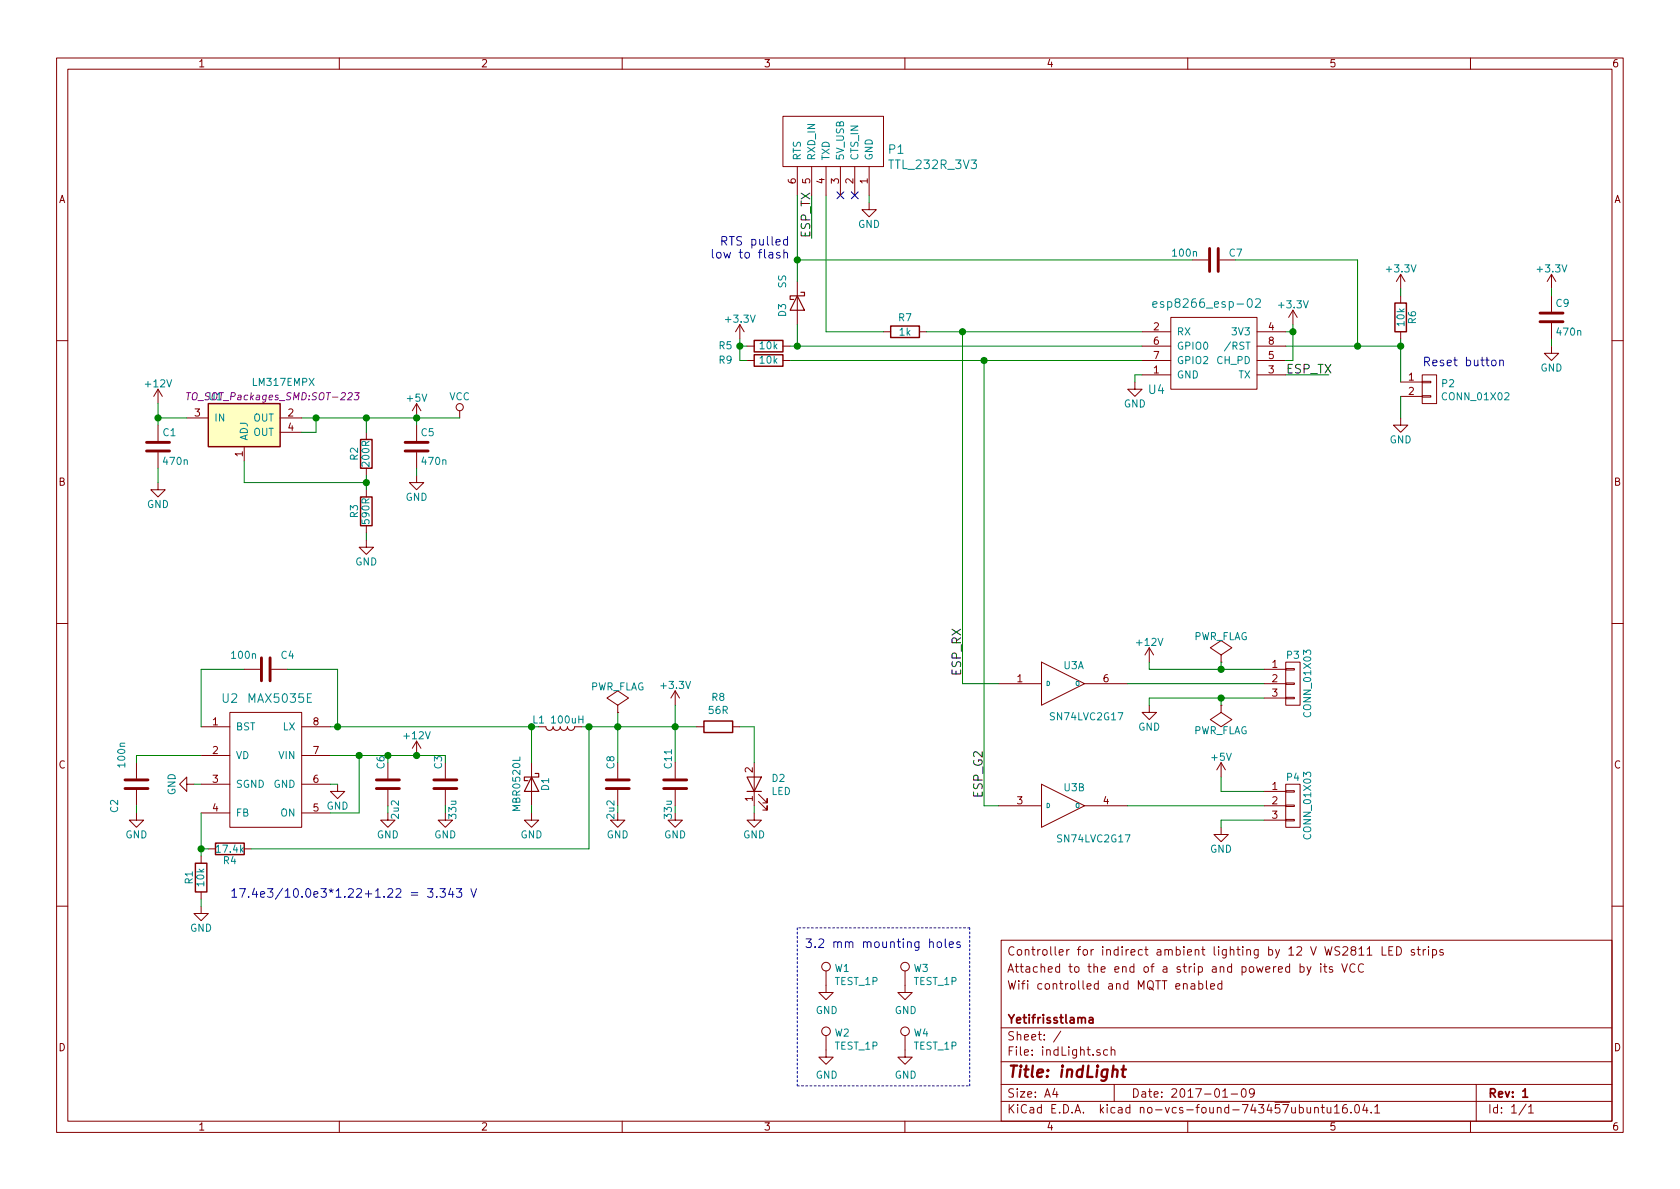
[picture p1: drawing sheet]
EESchema Schematic File Version 2
LIBS:power
LIBS:device
LIBS:transistors
LIBS:conn
LIBS:linear
LIBS:regul
LIBS:74xx
LIBS:cmos4000
LIBS:adc-dac
LIBS:memory
LIBS:xilinx
LIBS:microcontrollers
LIBS:dsp
LIBS:microchip
LIBS:analog_switches
LIBS:motorola
LIBS:texas
LIBS:intel
LIBS:audio
LIBS:interface
LIBS:digital-audio
LIBS:philips
LIBS:display
LIBS:cypress
LIBS:siliconi
LIBS:opto
LIBS:atmel
LIBS:contrib
LIBS:valves
LIBS:myStuff
LIBS:indLight-cache
EELAYER 26 0
EELAYER END
$Descr A4 11693 8268
encoding utf-8
Sheet 1 1
Title "indLight"
Date "2017-01-09"
Rev "1"
Comp "Yetifrisstlama"
Comment1 ""
Comment2 "Wifi controlled and MQTT enabled"
Comment3 "Attached to the end of a strip and powered by its VCC"
Comment4 "Controller for indirect ambient lighting by 12 V WS2811 LED strips"
$EndDescr
$Comp
L CONN_01X03 P3
U 1 1
P 9000 4750
F 0 "P3" H 9000 4950 50  0000 C CNN
F 1 "CONN_01X03" V 9100 4750 50  0000 C CNN
F 2 "Socket_Strips:Socket_Strip_Straight_1x03" H 9000 4750 50  0001 C CNN
F 3 "" H 9000 4750 50  0000 C CNN
	1    9000 4750
	1    0    0    -1  
$EndComp
$Comp
L +12V #PWR01
U 1 1
P 1100 2800
F 0 "#PWR01" H 1100 2650 50  0001 C CNN
F 1 "+12V" H 1100 2940 50  0000 C CNN
F 2 "" H 1100 2800 50  0000 C CNN
F 3 "" H 1100 2800 50  0000 C CNN
	1    1100 2800
	1    0    0    -1  
$EndComp
$Comp
L +5V #PWR02
U 1 1
P 2900 2900
F 0 "#PWR02" H 2900 2750 50  0001 C CNN
F 1 "+5V" H 2900 3040 50  0000 C CNN
F 2 "" H 2900 2900 50  0000 C CNN
F 3 "" H 2900 2900 50  0000 C CNN
	1    2900 2900
	1    0    0    -1  
$EndComp
$Comp
L GND #PWR03
U 1 1
P 2900 3300
F 0 "#PWR03" H 2900 3050 50  0001 C CNN
F 1 "GND" H 2900 3150 50  0000 C CNN
F 2 "" H 2900 3300 50  0000 C CNN
F 3 "" H 2900 3300 50  0000 C CNN
	1    2900 3300
	1    0    0    -1  
$EndComp
Text Label 8950 2600 0    60   ~ 0
ESP_TX
$Comp
L +3.3V #PWR04
U 1 1
P 10800 2000
F 0 "#PWR04" H 10800 1850 50  0001 C CNN
F 1 "+3.3V" H 10800 2140 50  0000 C CNN
F 2 "" H 10800 2000 50  0000 C CNN
F 3 "" H 10800 2000 50  0000 C CNN
	1    10800 2000
	1    0    0    -1  
$EndComp
$Comp
L R R6
U 1 1
P 9750 2200
F 0 "R6" V 9830 2200 50  0000 C CNN
F 1 "10k" V 9750 2200 50  0000 C CNN
F 2 "Resistors_SMD:R_0805_HandSoldering" V 9680 2200 50  0001 C CNN
F 3 "" H 9750 2200 50  0000 C CNN
	1    9750 2200
	1    0    0    -1  
$EndComp
$Comp
L R R5
U 1 1
P 5350 2400
F 0 "R5" V 5350 2700 50  0000 C CNN
F 1 "10k" V 5350 2400 50  0000 C CNN
F 2 "Resistors_SMD:R_0805_HandSoldering" V 5280 2400 50  0001 C CNN
F 3 "" H 5350 2400 50  0000 C CNN
	1    5350 2400
	0    -1   -1   0   
$EndComp
$Comp
L +3.3V #PWR05
U 1 1
P 5150 2350
F 0 "#PWR05" H 5150 2200 50  0001 C CNN
F 1 "+3.3V" H 5150 2490 50  0000 C CNN
F 2 "" H 5150 2350 50  0000 C CNN
F 3 "" H 5150 2350 50  0000 C CNN
	1    5150 2350
	1    0    0    -1  
$EndComp
$Comp
L GND #PWR06
U 1 1
P 6050 1400
F 0 "#PWR06" H 6050 1150 50  0001 C CNN
F 1 "GND" H 6050 1250 50  0000 C CNN
F 2 "" H 6050 1400 50  0000 C CNN
F 3 "" H 6050 1400 50  0000 C CNN
	1    6050 1400
	1    0    0    -1  
$EndComp
Text Label 5650 1650 1    60   ~ 0
ESP_TX
$Comp
L SN74LVC2G17 U3
U 1 1
P 7400 4750
F 0 "U3" H 7400 4850 50  0000 L BNN
F 1 "SN74LVC2G17" H 7300 4550 50  0000 L TNN
F 2 "TO_SOT_Packages_SMD:SOT-23-6_Handsoldering" H 7400 4750 50  0001 C CNN
F 3 "" H 7400 4750 50  0000 C CNN
	1    7400 4750
	1    0    0    -1  
$EndComp
$Comp
L VCC #PWR07
U 1 1
P 3200 2900
F 0 "#PWR07" H 3200 2750 50  0001 C CNN
F 1 "VCC" H 3200 3050 50  0000 C CNN
F 2 "" H 3200 2900 50  0000 C CNN
F 3 "" H 3200 2900 50  0000 C CNN
	1    3200 2900
	1    0    0    -1  
$EndComp
$Comp
L +12V #PWR08
U 1 1
P 8000 4600
F 0 "#PWR08" H 8000 4450 50  0001 C CNN
F 1 "+12V" H 8000 4740 50  0000 C CNN
F 2 "" H 8000 4600 50  0000 C CNN
F 3 "" H 8000 4600 50  0000 C CNN
	1    8000 4600
	1    0    0    -1  
$EndComp
$Comp
L GND #PWR09
U 1 1
P 8000 4900
F 0 "#PWR09" H 8000 4650 50  0001 C CNN
F 1 "GND" H 8000 4750 50  0000 C CNN
F 2 "" H 8000 4900 50  0000 C CNN
F 3 "" H 8000 4900 50  0000 C CNN
	1    8000 4900
	1    0    0    -1  
$EndComp
$Comp
L SN74LVC2G17 U3
U 2 1
P 7400 5600
F 0 "U3" H 7400 5700 50  0000 L BNN
F 1 "SN74LVC2G17" H 7350 5400 50  0000 L TNN
F 2 "TO_SOT_Packages_SMD:SOT-23-6_Handsoldering" H 7400 5600 50  0001 C CNN
F 3 "" H 7400 5600 50  0000 C CNN
	2    7400 5600
	1    0    0    -1  
$EndComp
$Comp
L R R7
U 1 1
P 6300 2300
F 0 "R7" V 6200 2300 50  0000 C CNN
F 1 "1k" V 6300 2300 50  0000 C CNN
F 2 "Resistors_SMD:R_0805_HandSoldering" V 6230 2300 50  0001 C CNN
F 3 "" H 6300 2300 50  0000 C CNN
	1    6300 2300
	0    1    1    0   
$EndComp
$Comp
L CONN_01X03 P4
U 1 1
P 9000 5600
F 0 "P4" H 9000 5800 50  0000 C CNN
F 1 "CONN_01X03" V 9100 5600 50  0000 C CNN
F 2 "Socket_Strips:Socket_Strip_Straight_1x03" H 9000 5600 50  0001 C CNN
F 3 "" H 9000 5600 50  0000 C CNN
	1    9000 5600
	1    0    0    -1  
$EndComp
$Comp
L GND #PWR010
U 1 1
P 8500 5750
F 0 "#PWR010" H 8500 5500 50  0001 C CNN
F 1 "GND" H 8500 5600 50  0000 C CNN
F 2 "" H 8500 5750 50  0000 C CNN
F 3 "" H 8500 5750 50  0000 C CNN
	1    8500 5750
	1    0    0    -1  
$EndComp
$Comp
L +5V #PWR011
U 1 1
P 8500 5400
F 0 "#PWR011" H 8500 5250 50  0001 C CNN
F 1 "+5V" H 8500 5540 50  0000 C CNN
F 2 "" H 8500 5400 50  0000 C CNN
F 3 "" H 8500 5400 50  0000 C CNN
	1    8500 5400
	1    0    0    -1  
$EndComp
Text Label 6850 5550 1    60   ~ 0
ESP_G2
Text Label 6700 4700 1    60   ~ 0
ESP_RX
$Comp
L C C5
U 1 1
P 2900 3100
F 0 "C5" H 2925 3200 50  0000 L CNN
F 1 "470n" H 2925 3000 50  0000 L CNN
F 2 "Capacitors_SMD:C_0805_HandSoldering" H 2938 2950 50  0001 C CNN
F 3 "" H 2900 3100 50  0000 C CNN
	1    2900 3100
	1    0    0    -1  
$EndComp
Wire Wire Line
	2900 3300 2900 3250
Wire Wire Line
	2900 2900 2900 2950
Wire Wire Line
	2100 2900 3200 2900
Connection ~ 2900 2900
Wire Wire Line
	5500 2400 7950 2400
Wire Wire Line
	5500 2500 7950 2500
Wire Wire Line
	8950 2600 9250 2600
Wire Wire Line
	5150 2400 5200 2400
Wire Wire Line
	5650 1350 5650 1650
Wire Wire Line
	5750 1350 5750 2300
Wire Wire Line
	6050 1350 6050 1400
Connection ~ 5550 2400
Wire Wire Line
	8950 2400 9750 2400
Wire Wire Line
	7850 4750 8800 4750
Wire Wire Line
	8000 4900 8000 4850
Wire Wire Line
	8000 4850 8800 4850
Wire Wire Line
	5750 2300 6150 2300
Wire Wire Line
	6450 2300 7950 2300
Wire Wire Line
	6950 4750 6700 4750
Wire Wire Line
	6700 4750 6700 2300
Connection ~ 6700 2300
Wire Wire Line
	6850 2500 6850 5600
Wire Wire Line
	6850 5600 6950 5600
Wire Wire Line
	7850 5600 8800 5600
$Comp
L LM317EMPX U1
U 1 1
P 1700 2950
F 0 "U1" H 1500 3150 50  0000 C CNN
F 1 "LM317EMPX" H 1750 3250 50  0000 L CNN
F 2 "TO_SOT_Packages_SMD:SOT-223" H 1900 3150 50  0000 C CIN
F 3 "" H 1700 2950 50  0000 C CNN
	1    1700 2950
	1    0    0    -1  
$EndComp
$Comp
L C C1
U 1 1
P 1100 3100
F 0 "C1" H 1125 3200 50  0000 L CNN
F 1 "470n" H 1125 3000 50  0000 L CNN
F 2 "Capacitors_SMD:C_0805_HandSoldering" H 1138 2950 50  0001 C CNN
F 3 "" H 1100 3100 50  0000 C CNN
	1    1100 3100
	1    0    0    -1  
$EndComp
Wire Wire Line
	1300 2900 1100 2900
Wire Wire Line
	1100 2800 1100 2950
Connection ~ 1100 2900
$Comp
L GND #PWR012
U 1 1
P 1100 3350
F 0 "#PWR012" H 1100 3100 50  0001 C CNN
F 1 "GND" H 1100 3200 50  0000 C CNN
F 2 "" H 1100 3350 50  0000 C CNN
F 3 "" H 1100 3350 50  0000 C CNN
	1    1100 3350
	1    0    0    -1  
$EndComp
Wire Wire Line
	1100 3250 1100 3350
Connection ~ 2550 2900
Wire Wire Line
	2100 3000 2200 3000
Wire Wire Line
	2200 3000 2200 2900
Connection ~ 2200 2900
$Comp
L R R2
U 1 1
P 2550 3150
F 0 "R2" V 2630 3150 50  0000 C CNN
F 1 "200R" V 2550 3150 50  0000 C CNN
F 2 "Resistors_SMD:R_0805_HandSoldering" V 2480 3150 50  0001 C CNN
F 3 "" H 2550 3150 50  0000 C CNN
	1    2550 3150
	-1   0    0    1   
$EndComp
$Comp
L R R3
U 1 1
P 2550 3550
F 0 "R3" V 2630 3550 50  0000 C CNN
F 1 "590R" V 2550 3550 50  0000 C CNN
F 2 "Resistors_SMD:R_0805_HandSoldering" V 2480 3550 50  0001 C CNN
F 3 "" H 2550 3550 50  0000 C CNN
	1    2550 3550
	-1   0    0    1   
$EndComp
Wire Wire Line
	2550 3000 2550 2900
Wire Wire Line
	2550 3300 2550 3400
Wire Wire Line
	2550 3350 1700 3350
Wire Wire Line
	1700 3350 1700 3200
Connection ~ 2550 3350
$Comp
L GND #PWR013
U 1 1
P 2550 3750
F 0 "#PWR013" H 2550 3500 50  0001 C CNN
F 1 "GND" H 2550 3600 50  0000 C CNN
F 2 "" H 2550 3750 50  0000 C CNN
F 3 "" H 2550 3750 50  0000 C CNN
	1    2550 3750
	1    0    0    -1  
$EndComp
Wire Wire Line
	2550 3750 2550 3700
$Comp
L C C9
U 1 1
P 10800 2200
F 0 "C9" H 10825 2300 50  0000 L CNN
F 1 "470n" H 10825 2100 50  0000 L CNN
F 2 "Capacitors_SMD:C_0805_HandSoldering" H 10838 2050 50  0001 C CNN
F 3 "" H 10800 2200 50  0000 C CNN
	1    10800 2200
	1    0    0    -1  
$EndComp
$Comp
L GND #PWR014
U 1 1
P 10800 2400
F 0 "#PWR014" H 10800 2150 50  0001 C CNN
F 1 "GND" H 10800 2250 50  0000 C CNN
F 2 "" H 10800 2400 50  0000 C CNN
F 3 "" H 10800 2400 50  0000 C CNN
	1    10800 2400
	1    0    0    -1  
$EndComp
Wire Wire Line
	10800 2350 10800 2400
$Comp
L GND #PWR015
U 1 1
P 7900 2650
F 0 "#PWR015" H 7900 2400 50  0001 C CNN
F 1 "GND" H 7900 2500 50  0000 C CNN
F 2 "" H 7900 2650 50  0000 C CNN
F 3 "" H 7900 2650 50  0000 C CNN
	1    7900 2650
	1    0    0    -1  
$EndComp
Wire Wire Line
	7950 2600 7900 2600
Wire Wire Line
	7900 2600 7900 2650
NoConn ~ 5850 1350
$Comp
L esp8266_esp-02 U4
U 1 1
P 8350 2850
F 0 "U4" H 8050 3000 60  0000 C CNN
F 1 "esp8266_esp-02" H 8400 3600 60  0000 C CNN
F 2 "myStuff:ESP8266_ESP-02" H 8350 2850 60  0001 C CNN
F 3 "" H 8350 2850 60  0001 C CNN
	1    8350 2850
	1    0    0    -1  
$EndComp
$Comp
L MAX5035E U2
U 1 1
P 1950 5750
F 0 "U2" H 1600 6650 60  0000 C CNN
F 1 "MAX5035E" H 1950 6650 60  0000 C CNN
F 2 "Housings_SOIC:SOIC-8_3.9x4.9mm_Pitch1.27mm" H 1950 5750 60  0001 C CNN
F 3 "" H 1950 5750 60  0001 C CNN
	1    1950 5750
	1    0    0    -1  
$EndComp
$Comp
L C C6
U 1 1
P 2700 5450
F 0 "C6" V 2650 5550 50  0000 L CNN
F 1 "2u2" V 2750 5200 50  0000 L CNN
F 2 "Capacitors_SMD:C_0805_HandSoldering" H 2738 5300 50  0001 C CNN
F 3 "" H 2700 5450 50  0000 C CNN
	1    2700 5450
	1    0    0    -1  
$EndComp
Wire Wire Line
	2300 5250 3100 5250
Connection ~ 2700 5250
Wire Wire Line
	2700 5300 2700 5250
$Comp
L GND #PWR016
U 1 1
P 2700 5650
F 0 "#PWR016" H 2700 5400 50  0001 C CNN
F 1 "GND" H 2700 5500 50  0000 C CNN
F 2 "" H 2700 5650 50  0000 C CNN
F 3 "" H 2700 5650 50  0000 C CNN
	1    2700 5650
	1    0    0    -1  
$EndComp
Wire Wire Line
	2700 5650 2700 5600
$Comp
L GND #PWR017
U 1 1
P 2350 5450
F 0 "#PWR017" H 2350 5200 50  0001 C CNN
F 1 "GND" H 2350 5300 50  0000 C CNN
F 2 "" H 2350 5450 50  0000 C CNN
F 3 "" H 2350 5450 50  0000 C CNN
	1    2350 5450
	1    0    0    -1  
$EndComp
Wire Wire Line
	2300 5450 2350 5450
$Comp
L GND #PWR018
U 1 1
P 1350 5450
F 0 "#PWR018" H 1350 5200 50  0001 C CNN
F 1 "GND" H 1350 5300 50  0000 C CNN
F 2 "" H 1350 5450 50  0000 C CNN
F 3 "" H 1350 5450 50  0000 C CNN
	1    1350 5450
	0    1    1    0   
$EndComp
Wire Wire Line
	1400 5450 1350 5450
$Comp
L C C4
U 1 1
P 1850 4650
F 0 "C4" V 1750 4750 50  0000 L CNN
F 1 "100n" V 1750 4400 50  0000 L CNN
F 2 "Capacitors_SMD:C_0805_HandSoldering" H 1888 4500 50  0001 C CNN
F 3 "" H 1850 4650 50  0000 C CNN
	1    1850 4650
	0    1    1    0   
$EndComp
Wire Wire Line
	2000 4650 2350 4650
Wire Wire Line
	1700 4650 1400 4650
Wire Wire Line
	1400 4650 1400 5050
$Comp
L C C2
U 1 1
P 950 5450
F 0 "C2" V 1100 5550 50  0000 L CNN
F 1 "100n" V 1050 5150 50  0000 L CNN
F 2 "Capacitors_SMD:C_0805_HandSoldering" H 988 5300 50  0001 C CNN
F 3 "" H 950 5450 50  0000 C CNN
	1    950  5450
	-1   0    0    1   
$EndComp
Wire Wire Line
	1400 5250 950  5250
Wire Wire Line
	950  5250 950  5300
$Comp
L GND #PWR019
U 1 1
P 950 5650
F 0 "#PWR019" H 950 5400 50  0001 C CNN
F 1 "GND" H 950 5500 50  0000 C CNN
F 2 "" H 950 5650 50  0000 C CNN
F 3 "" H 950 5650 50  0000 C CNN
	1    950  5650
	1    0    0    -1  
$EndComp
Wire Wire Line
	950  5650 950  5600
$Comp
L L L1
U 1 1
P 3900 5050
F 0 "L1" V 3850 4900 50  0000 C CNN
F 1 "100uH" V 3850 5100 50  0000 C CNN
F 2 "myStuff:cc_5022" H 3900 5050 50  0001 C CNN
F 3 "" H 3900 5050 50  0000 C CNN
	1    3900 5050
	0    1    1    0   
$EndComp
Wire Wire Line
	2300 5050 3750 5050
$Comp
L D_Schottky D1
U 1 1
P 3700 5450
F 0 "D1" H 3700 5550 50  0000 C CNN
F 1 "MBR0520L" H 3700 5350 50  0000 C CNN
F 2 "Diodes_SMD:SOD-123" H 3700 5450 50  0001 C CNN
F 3 "" H 3700 5450 50  0000 C CNN
	1    3700 5450
	0    1    1    0   
$EndComp
$Comp
L GND #PWR020
U 1 1
P 3700 5650
F 0 "#PWR020" H 3700 5400 50  0001 C CNN
F 1 "GND" H 3700 5500 50  0000 C CNN
F 2 "" H 3700 5650 50  0000 C CNN
F 3 "" H 3700 5650 50  0000 C CNN
	1    3700 5650
	1    0    0    -1  
$EndComp
Wire Wire Line
	3700 5650 3700 5600
Wire Wire Line
	3700 5300 3700 5050
Connection ~ 3700 5050
$Comp
L C C8
U 1 1
P 4300 5450
F 0 "C8" V 4250 5550 50  0000 L CNN
F 1 "2u2" V 4250 5200 50  0000 L CNN
F 2 "Capacitors_SMD:C_0805_HandSoldering" H 4338 5300 50  0001 C CNN
F 3 "" H 4300 5450 50  0000 C CNN
	1    4300 5450
	1    0    0    -1  
$EndComp
Wire Wire Line
	4050 5050 4850 5050
Wire Wire Line
	4300 4950 4300 5300
Connection ~ 4300 5050
$Comp
L GND #PWR021
U 1 1
P 4300 5650
F 0 "#PWR021" H 4300 5400 50  0001 C CNN
F 1 "GND" H 4300 5500 50  0000 C CNN
F 2 "" H 4300 5650 50  0000 C CNN
F 3 "" H 4300 5650 50  0000 C CNN
	1    4300 5650
	1    0    0    -1  
$EndComp
Wire Wire Line
	4300 5650 4300 5600
Wire Wire Line
	4100 5900 4100 5050
Wire Wire Line
	1400 5650 1400 5950
Connection ~ 4100 5050
Wire Wire Line
	2350 4650 2350 5050
Connection ~ 2350 5050
Wire Wire Line
	2300 5650 2500 5650
Wire Wire Line
	2500 5650 2500 5250
Connection ~ 2500 5250
$Comp
L +12V #PWR022
U 1 1
P 2900 5250
F 0 "#PWR022" H 2900 5100 50  0001 C CNN
F 1 "+12V" H 2900 5390 50  0000 C CNN
F 2 "" H 2900 5250 50  0000 C CNN
F 3 "" H 2900 5250 50  0000 C CNN
	1    2900 5250
	1    0    0    -1  
$EndComp
Connection ~ 2900 5250
$Comp
L +3.3V #PWR023
U 1 1
P 4700 4900
F 0 "#PWR023" H 4700 4750 50  0001 C CNN
F 1 "+3.3V" H 4700 5040 50  0000 C CNN
F 2 "" H 4700 4900 50  0000 C CNN
F 3 "" H 4700 4900 50  0000 C CNN
	1    4700 4900
	1    0    0    -1  
$EndComp
$Comp
L PWR_FLAG #FLG024
U 1 1
P 4300 4950
F 0 "#FLG024" H 4300 5045 50  0001 C CNN
F 1 "PWR_FLAG" H 4300 5130 50  0000 C CNN
F 2 "" H 4300 4950 50  0000 C CNN
F 3 "" H 4300 4950 50  0000 C CNN
	1    4300 4950
	1    0    0    -1  
$EndComp
Wire Wire Line
	4700 4900 4700 5300
$Comp
L R R4
U 1 1
P 1600 5900
F 0 "R4" V 1680 5900 50  0000 C CNN
F 1 "17.4k" V 1600 5900 50  0000 C CNN
F 2 "Resistors_SMD:R_0805_HandSoldering" V 1530 5900 50  0001 C CNN
F 3 "" H 1600 5900 50  0000 C CNN
	1    1600 5900
	0    1    1    0   
$EndComp
$Comp
L R R1
U 1 1
P 1400 6100
F 0 "R1" V 1480 6100 50  0000 C CNN
F 1 "10k" V 1400 6100 50  0000 C CNN
F 2 "Resistors_SMD:R_0805_HandSoldering" V 1330 6100 50  0001 C CNN
F 3 "" H 1400 6100 50  0000 C CNN
	1    1400 6100
	-1   0    0    1   
$EndComp
Wire Wire Line
	1450 5900 1400 5900
Connection ~ 1400 5900
$Comp
L GND #PWR025
U 1 1
P 1400 6300
F 0 "#PWR025" H 1400 6050 50  0001 C CNN
F 1 "GND" H 1400 6150 50  0000 C CNN
F 2 "" H 1400 6300 50  0000 C CNN
F 3 "" H 1400 6300 50  0000 C CNN
	1    1400 6300
	1    0    0    -1  
$EndComp
Wire Wire Line
	1400 6300 1400 6250
Wire Wire Line
	1750 5900 4100 5900
Text Notes 1600 6250 0    60   ~ 0
17.4e3/10.0e3*1.22+1.22 = 3.343 V
$Comp
L PWR_FLAG #FLG026
U 1 1
P 8500 4600
F 0 "#FLG026" H 8500 4695 50  0001 C CNN
F 1 "PWR_FLAG" H 8500 4780 50  0000 C CNN
F 2 "" H 8500 4600 50  0000 C CNN
F 3 "" H 8500 4600 50  0000 C CNN
	1    8500 4600
	1    0    0    -1  
$EndComp
Wire Wire Line
	8000 4600 8000 4650
Wire Wire Line
	8000 4650 8800 4650
Wire Wire Line
	8500 4600 8500 4650
Connection ~ 8500 4650
$Comp
L PWR_FLAG #FLG027
U 1 1
P 8500 4900
F 0 "#FLG027" H 8500 4995 50  0001 C CNN
F 1 "PWR_FLAG" H 8500 5080 50  0000 C CNN
F 2 "" H 8500 4900 50  0000 C CNN
F 3 "" H 8500 4900 50  0000 C CNN
	1    8500 4900
	-1   0    0    1   
$EndComp
Wire Wire Line
	8500 4900 8500 4850
Connection ~ 8500 4850
Wire Wire Line
	8800 5500 8500 5500
Wire Wire Line
	8500 5500 8500 5400
Wire Wire Line
	8800 5700 8500 5700
Wire Wire Line
	8500 5700 8500 5750
$Comp
L LED D2
U 1 1
P 5250 5450
F 0 "D2" V 5288 5333 50  0000 R CNN
F 1 "LED" V 5197 5333 50  0000 R CNN
F 2 "LEDs:LED_1206" V 5151 5333 50  0001 R CNN
F 3 "" H 5250 5450 50  0000 C CNN
	1    5250 5450
	0    -1   -1   0   
$EndComp
$Comp
L R R8
U 1 1
P 5000 5050
F 0 "R8" V 4793 5050 50  0000 C CNN
F 1 "56R" V 4884 5050 50  0000 C CNN
F 2 "Resistors_SMD:R_0805_HandSoldering" V 4885 5050 50  0001 C CNN
F 3 "" H 5000 5050 50  0000 C CNN
	1    5000 5050
	0    1    1    0   
$EndComp
Connection ~ 4700 5050
Wire Wire Line
	5150 5050 5250 5050
Wire Wire Line
	5250 5050 5250 5300
$Comp
L GND #PWR028
U 1 1
P 5250 5650
F 0 "#PWR028" H 5250 5400 50  0001 C CNN
F 1 "GND" H 5250 5500 50  0000 C CNN
F 2 "" H 5250 5650 50  0000 C CNN
F 3 "" H 5250 5650 50  0000 C CNN
	1    5250 5650
	1    0    0    -1  
$EndComp
Wire Wire Line
	5250 5650 5250 5600
$Comp
L C C3
U 1 1
P 3100 5450
F 0 "C3" V 3050 5550 50  0000 L CNN
F 1 "33u" V 3150 5200 50  0000 L CNN
F 2 "Capacitors_Tantalum_SMD:Tantalum_Case-C_EIA-6032-28_Hand" H 3138 5300 50  0001 C CNN
F 3 "" H 3100 5450 50  0000 C CNN
	1    3100 5450
	1    0    0    -1  
$EndComp
Wire Wire Line
	3100 5250 3100 5300
$Comp
L GND #PWR029
U 1 1
P 3100 5650
F 0 "#PWR029" H 3100 5400 50  0001 C CNN
F 1 "GND" H 3100 5500 50  0000 C CNN
F 2 "" H 3100 5650 50  0000 C CNN
F 3 "" H 3100 5650 50  0000 C CNN
	1    3100 5650
	1    0    0    -1  
$EndComp
Wire Wire Line
	3100 5650 3100 5600
$Comp
L C C11
U 1 1
P 4700 5450
F 0 "C11" V 4650 5550 50  0000 L CNN
F 1 "33u" V 4650 5200 50  0000 L CNN
F 2 "Capacitors_Tantalum_SMD:Tantalum_Case-C_EIA-6032-28_Hand" H 4738 5300 50  0001 C CNN
F 3 "" H 4700 5450 50  0000 C CNN
	1    4700 5450
	1    0    0    -1  
$EndComp
$Comp
L GND #PWR030
U 1 1
P 4700 5650
F 0 "#PWR030" H 4700 5400 50  0001 C CNN
F 1 "GND" H 4700 5500 50  0000 C CNN
F 2 "" H 4700 5650 50  0000 C CNN
F 3 "" H 4700 5650 50  0000 C CNN
	1    4700 5650
	1    0    0    -1  
$EndComp
Wire Wire Line
	4700 5650 4700 5600
$Comp
L TTL_232R_3V3 P1
U 1 1
P 5450 800
F 0 "P1" V 5678 1528 60  0000 L CNN
F 1 "TTL_232R_3V3" V 5784 1528 60  0000 L CNN
F 2 "Pin_Headers:Pin_Header_Straight_1x06_Pitch2.54mm" H 5450 800 60  0001 C CNN
F 3 "" H 5450 800 60  0001 C CNN
	1    5450 800 
	0    1    1    0   
$EndComp
NoConn ~ 5950 1350
Wire Wire Line
	10800 2000 10800 2050
$Comp
L +3.3V #PWR031
U 1 1
P 9000 2250
F 0 "#PWR031" H 9000 2100 50  0001 C CNN
F 1 "+3.3V" H 9000 2390 50  0000 C CNN
F 2 "" H 9000 2250 50  0000 C CNN
F 3 "" H 9000 2250 50  0000 C CNN
	1    9000 2250
	1    0    0    -1  
$EndComp
Wire Wire Line
	8950 2300 9000 2300
$Comp
L +3.3V #PWR032
U 1 1
P 9750 2000
F 0 "#PWR032" H 9750 1850 50  0001 C CNN
F 1 "+3.3V" H 9750 2140 50  0000 C CNN
F 2 "" H 9750 2000 50  0000 C CNN
F 3 "" H 9750 2000 50  0000 C CNN
	1    9750 2000
	1    0    0    -1  
$EndComp
$Comp
L GND #PWR033
U 1 1
P 9750 2900
F 0 "#PWR033" H 9750 2650 50  0001 C CNN
F 1 "GND" H 9750 2750 50  0000 C CNN
F 2 "" H 9750 2900 50  0000 C CNN
F 3 "" H 9750 2900 50  0000 C CNN
	1    9750 2900
	1    0    0    -1  
$EndComp
Wire Wire Line
	9750 2000 9750 2050
Wire Wire Line
	9750 2350 9750 2650
$Comp
L CONN_01X02 P2
U 1 1
P 9950 2700
F 0 "P2" H 10028 2741 50  0000 L CNN
F 1 "CONN_01X02" H 10028 2650 50  0000 L CNN
F 2 "Buttons_Switches_ThroughHole:SW_PUSH_6mm" H 9950 2700 50  0001 C CNN
F 3 "" H 9950 2700 50  0000 C CNN
	1    9950 2700
	1    0    0    -1  
$EndComp
Connection ~ 9750 2400
Wire Wire Line
	9750 2750 9750 2900
Text Notes 9900 2550 0    60   ~ 0
Reset button
$Comp
L R R9
U 1 1
P 5350 2500
F 0 "R9" V 5350 2800 50  0000 C CNN
F 1 "10k" V 5350 2500 50  0000 C CNN
F 2 "Resistors_SMD:R_0805_HandSoldering" V 5280 2500 50  0001 C CNN
F 3 "" H 5350 2500 50  0000 C CNN
	1    5350 2500
	0    -1   -1   0   
$EndComp
Connection ~ 5150 2400
Wire Wire Line
	5150 2500 5200 2500
Wire Wire Line
	5150 2350 5150 2500
Connection ~ 6850 2500
Wire Wire Line
	9000 2250 9000 2500
$Comp
L C C7
U 1 1
P 8450 1800
F 0 "C7" V 8400 1900 50  0000 L CNN
F 1 "100n" V 8400 1500 50  0000 L CNN
F 2 "Capacitors_SMD:C_0805_HandSoldering" H 8488 1650 50  0001 C CNN
F 3 "" H 8450 1800 50  0000 C CNN
	1    8450 1800
	0    1    1    0   
$EndComp
Wire Wire Line
	5550 1800 8300 1800
Wire Wire Line
	8600 1800 9450 1800
Wire Wire Line
	9450 1800 9450 2400
Connection ~ 9450 2400
Text Notes 5500 1800 2    60   ~ 0
RTS pulled\nlow to flash
$Comp
L D_Schottky D3
U 1 1
P 5550 2100
F 0 "D3" H 5600 2000 50  0000 C CNN
F 1 "SS" H 5400 2000 50  0000 C CNN
F 2 "Diodes_SMD:SOD-123" H 5550 2100 50  0001 C CNN
F 3 "" H 5550 2100 50  0000 C CNN
	1    5550 2100
	0    1    1    0   
$EndComp
Wire Wire Line
	5550 2250 5550 2400
Wire Wire Line
	5550 1350 5550 1950
Wire Wire Line
	9000 2500 8950 2500
Connection ~ 9000 2300
Connection ~ 5550 1800
$Comp
L TEST_1P W1
U 1 1
P 5750 6850
F 0 "W1" H 5808 6970 50  0000 L CNN
F 1 "TEST_1P" H 5808 6879 50  0000 L CNN
F 2 "Mounting_Holes:MountingHole_3.2mm_M3" H 5808 6833 50  0001 L CNN
F 3 "" H 5950 6850 50  0000 C CNN
	1    5750 6850
	1    0    0    -1  
$EndComp
$Comp
L GND #PWR034
U 1 1
P 5750 6850
F 0 "#PWR034" H 5750 6600 50  0001 C CNN
F 1 "GND" H 5755 6677 50  0000 C CNN
F 2 "" H 5750 6850 50  0000 C CNN
F 3 "" H 5750 6850 50  0000 C CNN
	1    5750 6850
	1    0    0    -1  
$EndComp
Wire Notes Line
	5550 6450 5550 7550
Wire Notes Line
	5550 7550 6750 7550
Wire Notes Line
	6750 7550 6750 6450
Wire Notes Line
	6750 6450 5550 6450
Text Notes 5600 6600 0    60   ~ 0
3.2 mm mounting holes
$Comp
L TEST_1P W3
U 1 1
P 6300 6850
F 0 "W3" H 6358 6970 50  0000 L CNN
F 1 "TEST_1P" H 6358 6879 50  0000 L CNN
F 2 "Mounting_Holes:MountingHole_3.2mm_M3" H 6358 6833 50  0001 L CNN
F 3 "" H 6500 6850 50  0000 C CNN
	1    6300 6850
	1    0    0    -1  
$EndComp
$Comp
L GND #PWR035
U 1 1
P 6300 6850
F 0 "#PWR035" H 6300 6600 50  0001 C CNN
F 1 "GND" H 6305 6677 50  0000 C CNN
F 2 "" H 6300 6850 50  0000 C CNN
F 3 "" H 6300 6850 50  0000 C CNN
	1    6300 6850
	1    0    0    -1  
$EndComp
$Comp
L TEST_1P W2
U 1 1
P 5750 7300
F 0 "W2" H 5808 7420 50  0000 L CNN
F 1 "TEST_1P" H 5808 7329 50  0000 L CNN
F 2 "Mounting_Holes:MountingHole_3.2mm_M3" H 5808 7283 50  0001 L CNN
F 3 "" H 5950 7300 50  0000 C CNN
	1    5750 7300
	1    0    0    -1  
$EndComp
$Comp
L GND #PWR036
U 1 1
P 5750 7300
F 0 "#PWR036" H 5750 7050 50  0001 C CNN
F 1 "GND" H 5755 7127 50  0000 C CNN
F 2 "" H 5750 7300 50  0000 C CNN
F 3 "" H 5750 7300 50  0000 C CNN
	1    5750 7300
	1    0    0    -1  
$EndComp
$Comp
L TEST_1P W4
U 1 1
P 6300 7300
F 0 "W4" H 6358 7420 50  0000 L CNN
F 1 "TEST_1P" H 6358 7329 50  0000 L CNN
F 2 "Mounting_Holes:MountingHole_3.2mm_M3" H 6358 7283 50  0001 L CNN
F 3 "" H 6500 7300 50  0000 C CNN
	1    6300 7300
	1    0    0    -1  
$EndComp
$Comp
L GND #PWR037
U 1 1
P 6300 7300
F 0 "#PWR037" H 6300 7050 50  0001 C CNN
F 1 "GND" H 6305 7127 50  0000 C CNN
F 2 "" H 6300 7300 50  0000 C CNN
F 3 "" H 6300 7300 50  0000 C CNN
	1    6300 7300
	1    0    0    -1  
$EndComp
$EndSCHEMATC
